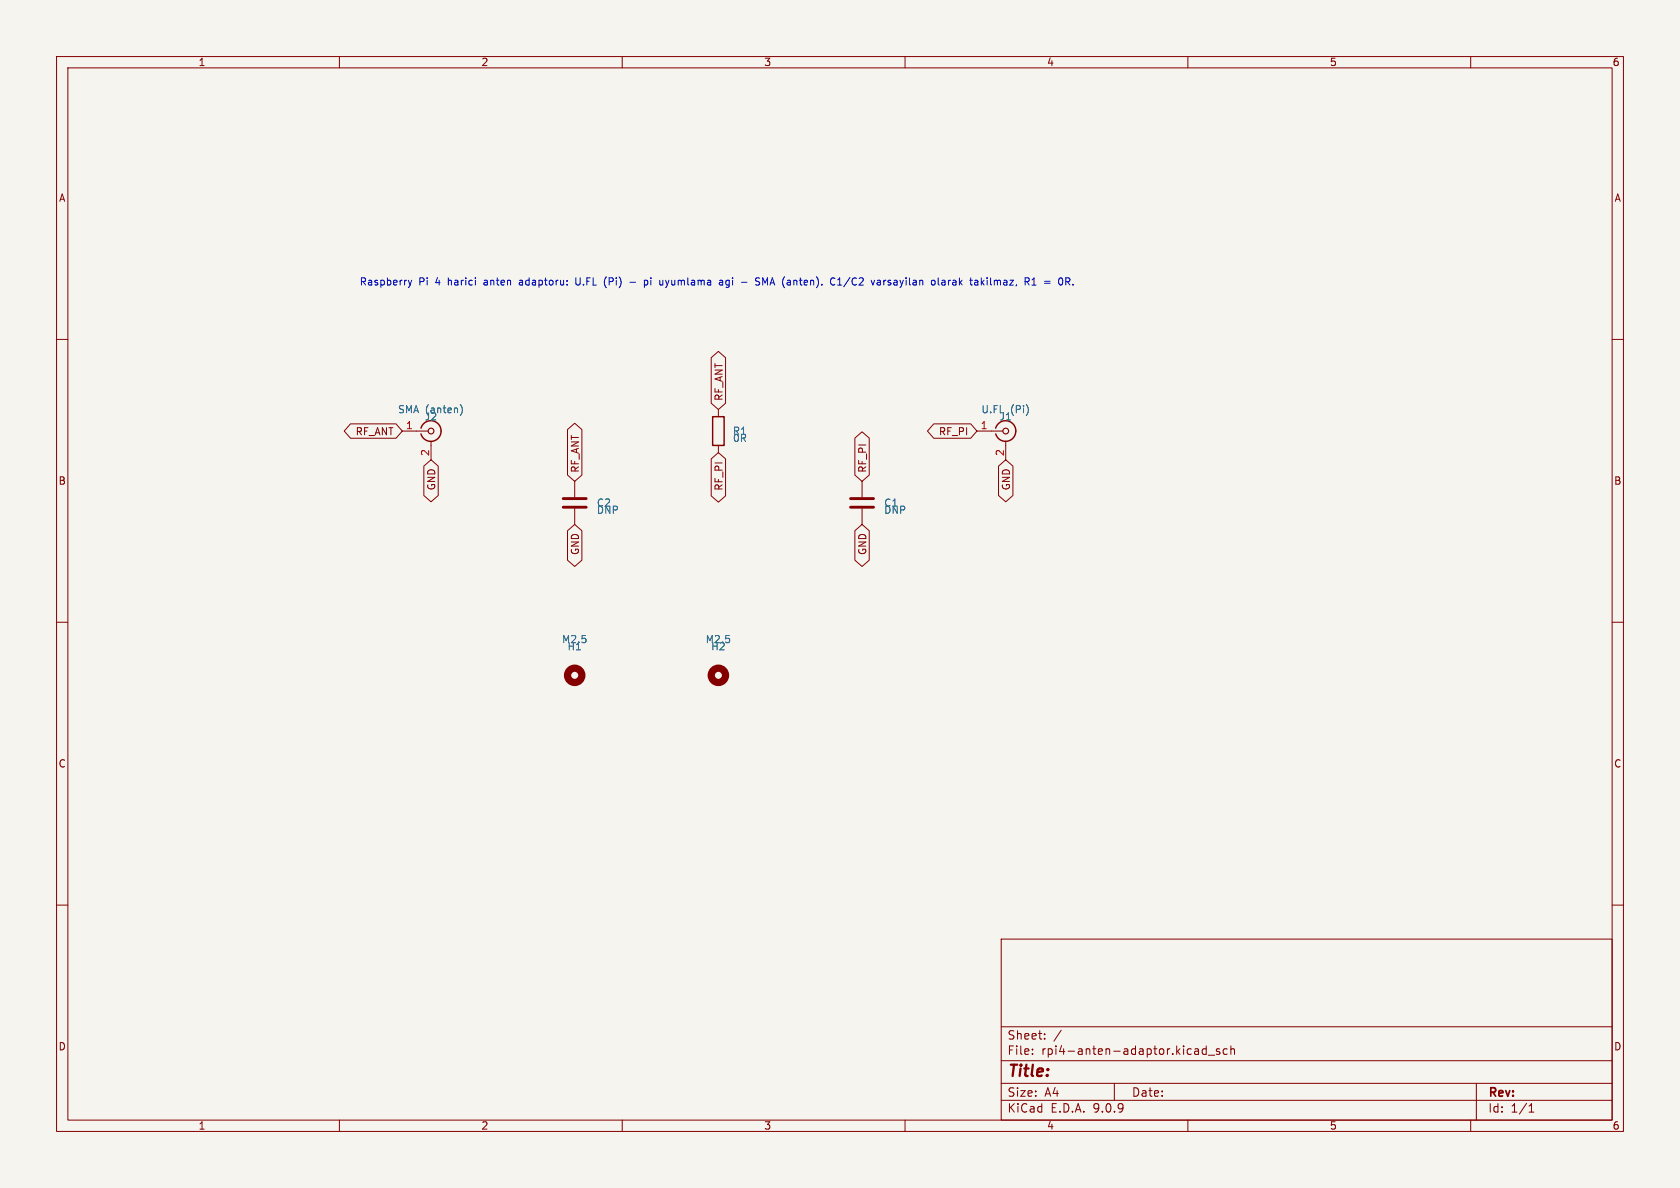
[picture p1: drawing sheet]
<svg xmlns="http://www.w3.org/2000/svg" width="297mm" height="210mm" viewBox="0 0 297 210" stroke-linecap="round" stroke-linejoin="round" font-family="sans-serif">
<path d="M0 0h297v210h-297z" fill="#f5f4ef" stroke="#f5f4ef" stroke-width=".18"/>
<g fill="none" stroke="#840000" stroke-width=".18">
<path d="M10 10h277v190h-277zM12 12h273v186h-273zM60 10v2M110 10v2M160 10v2M210 10v2M260 10v2M10 60h2M62 74.9h8l1.1 1.3-1.1 1.3h-8l-1.1-1.3zM71.1 76.2h4.6M76.2 78v3.3M100.3 75.9l1.3-1.1 1.3 1.1v8.1l-1.3 1.1-1.3-1.1z"/>
<path d="M125.7 63.2l1.3-1.1 1.3 1.1v8.1l-1.3 1.1-1.3-1.1zM127 72.4v1.3M127 78.7v1.3M151.1 77.4l1.3-1.1 1.3 1.1v6.6l-1.3 1.1-1.3-1.1zM165.1 74.9h6.5l1.1 1.3-1.1 1.3h-6.5l-1.1-1.3zM172.7 76.2h4.6M177.8 78v3.3M285 60h2M74.9 82.4l1.3-1.1 1.3 1.1v5.2l-1.3 1.1-1.3-1.1zM100.3 93.8l1.3-1.1 1.3 1.1v5.2l-1.3 1.1-1.3-1.1zM101.6 85.1v2.8M101.6 89.9v2.8"/>
<path d="M125.7 81.1l1.3-1.1 1.3 1.1v6.6l-1.3 1.1-1.3-1.1zM151.1 93.8l1.3-1.1 1.3 1.1v5.2l-1.3 1.1-1.3-1.1zM152.4 85.1v2.8M152.4 89.9v2.8M176.5 82.4l1.3-1.1 1.3 1.1v5.2l-1.3 1.1-1.3-1.1zM10 110h2M285 110h2M10 160h2M177 166h108v32h-108zM285 160h2M60 198v2M110 198v2"/>
<path d="M160 198v2M177 194.5h108M177 191.5h108M177 187.5h108M177 181.5h108M182.5 186.3v.1M182.5 185.5v.1M184.7 183.6v.1M184.7 182.8v.1M187.6 182.1l-1.3 2M197 191.5v3M210 198v2"/>
<path d="M211.7 185.4l.2 .2v.8M211.9 186.3l-.5 .1M211.9 185.8h-.5M213.2 185.5l-.4-.1-.3 .3v.4l.2 .2h.5M213.2 184.9v1.5M213.6 186.5h1.1M215.6 185.5l-.4-.1-.2 .2 .1 .2 .5 .2v.3h-.6M217 185.5l-.5-.1-.3 .3v.4l.2 .2h.6M217.6 185.5l.2-.1 .4 .1v.9M217.6 184.9v1.5M260 198v2M261 191.5v6.5"/>
<path d="M270.3 196.6h.9M270.3 195.5l.4-.4v1.5"/>
</g>
<path d="M99.6 88.1h4M99.6 89.7h4M150.4 88.1h4M150.4 89.7h4" fill="none" stroke="#840000" stroke-width=".51"/>
<g fill="none" stroke="#840000" stroke-width="1.3">
<circle cx="101.6" cy="119.4" r="1.27"/>
<circle cx="127" cy="119.4" r="1.27"/>
</g>
<path d="M74.4 75.7a1.81 1.81 0 0 1 2.8-1 1.81 1.81 0 0 1 0 3 1.81 1.81 0 0 1-2.8-1M126 73.7h2v5h-2zM176 75.7a1.81 1.81 0 0 1 2.8-1 1.81 1.81 0 0 1 0 3 1.81 1.81 0 0 1-2.8-1" fill="none" stroke="#840000" stroke-width=".25"/>
<g fill="none" stroke="#840000" stroke-width=".2">
<circle cx="76.2" cy="76.2" r=".51"/>
<circle cx="177.8" cy="76.2" r=".51"/>
</g>
<path d="M81.4 71.5a1.46 1.46 0 0 1 0 2" fill="none" stroke="#006464" stroke-width=".18"/>
<g fill="none" stroke="#0000c2" stroke-width=".18">
<path d="M72.2 49.5l.3 .9M72.5 50.4l-.3 .4M72.8 49.5l-.3 .9M92 49.5l-.2 .1M92 49.9l-.2 .2 .2 .3M101.8 49.1v1l.1 .2 .4 .1M107 50.6l.2 .3M107.2 48.9l-.2 .3M111.4 49.9h.9M113.9 49.6l.4-.1 .2 .3-.1 .5h-.5M113.9 49.5v1.3M117.7 49.5l.3 .9"/>
<path d="M117.8 50.7l-.1 .1M127.2 49.6h.5l.1 .8M127.8 49.8l-.5 .1-.1 .2 .1 .3 .5-.1M128.4 50.7l.3 .1M128.6 49.5l-.3 .3v.3l.3 .3M131.1 49.9h1M134.2 49.9v.4M134.3 49.2l-.5-.1-.2 .4M135.7 49.1l-.4 .9-.5-.9v1.3M147.2 49.1l.4 .1M147.6 50.3l-.4 .1M148.1 50.4h.7"/>
<path d="M148.1 49.5l.3-.4v1.3M155 50.2l.2 .2 .4-.1M155.1 49.6h.5v.8M155.6 49.8l-.4 .1-.2 .2M156.2 49.5v.9M156.5 49.5l-.3 .3M165.9 49.1v1.1l.1 .2M166.5 49.6h.5l.1 .8M167.1 49.8l-.4 .1-.2 .2 .2 .3 .4-.1M173.5 49.1v1.3M173.6 49.9l.4 .5M174 49.5l-.5 .5"/>
<path d="M182.4 50.4h.8M182.4 49.5l.4-.4v1.3M187.2 50.1l.3 .3 .3-.3M187.2 49.4l.3-.3 .3 .3M189.1 49.4l-.2-.3h-.5v1.3"/>
</g>
<text font-size="2.8" fill="#840000" x="178" y="190.9">Title:</text>
<g font-size="2.1" fill="#840000">
<text x="178" y="184">Sheet:</text>
<text x="178" y="186.7">File:</text>
<text x="184.1" y="186.7">rpi4-anten-adaptor.kicad_sch</text>
<text x="178" y="196.9">KiCad</text>
<text x="178" y="194.1">Size:</text>
<text x="184.7" y="194.1">A4</text>
<text x="185.7" y="196.9">E.D.A.</text>
<text x="193.3" y="196.9">9.0.9</text>
<text x="200" y="194.1">Date:</text>
<text x="263" y="194.3">Rev:</text>
<text x="263" y="196.9">Id:</text>
<text x="267.1" y="196.9">1/1</text>
</g>
<g font-size="1.8" fill="#840000">
<text x="35" y="11.9">1</text>
<text x="85" y="11.9">2</text>
<text x="135" y="11.9">3</text>
<text x="185" y="11.9">4</text>
<text x="235" y="11.9">5</text>
<text x="285" y="11.9">6</text>
<text x="10.3" y="35.9">A</text>
<text x="285.3" y="35.9">A</text>
<text x="128" y="71" transform="rotate(-90 128 71)">RF_ANT</text>
<text x="62.8" y="77.2">RF_ANT</text>
<text x="165.9" y="77.2">RF_PI</text>
<text x="102.6" y="83.7" transform="rotate(-90 102.6 83.7)">RF_ANT</text>
<text x="153.4" y="83.7" transform="rotate(-90 153.4 83.7)">RF_PI</text>
<text x="10.3" y="85.9">B</text>
<text x="77.2" y="86.8" transform="rotate(-90 77.2 86.8)">GND</text>
<text x="128" y="86.8" transform="rotate(-90 128 86.8)">RF_PI</text>
<text x="178.8" y="86.8" transform="rotate(-90 178.8 86.8)">GND</text>
<text x="285.3" y="85.9">B</text>
<text x="102.6" y="98.2" transform="rotate(-90 102.6 98.2)">GND</text>
<text x="153.4" y="98.2" transform="rotate(-90 153.4 98.2)">GND</text>
<text x="10.3" y="135.9">C</text>
<text x="285.3" y="135.9">C</text>
<text x="10.3" y="185.9">D</text>
<text x="285.3" y="185.9">D</text>
<text x="35" y="199.9">1</text>
<text x="85" y="199.9">2</text>
<text x="135" y="199.9">3</text>
<text x="185" y="199.9">4</text>
<text x="235" y="199.9">5</text>
<text x="285" y="199.9">6</text>
</g>
<g font-size="1.8" fill="#0000c2">
<text x="63.5" y="50.6">Raspberry</text>
<text x="74" y="50.6">Pi</text>
<text x="77.1" y="50.6">4</text>
<text x="79.5" y="50.6">harici</text>
<text x="86" y="50.6">anten</text>
<text x="92.5" y="50.6">adaptoru:</text>
<text x="102.6" y="50.6">U.FL</text>
<text x="107.9" y="50.6">(Pi)</text>
<text x="115.3" y="50.6">pi</text>
<text x="118.3" y="50.6">uyumlama</text>
<text x="129.1" y="50.6">agi</text>
<text x="133.1" y="50.6">-</text>
<text x="135.9" y="50.6">SMA (anten).</text>
<text x="149.5" y="50.6">C1/C2</text>
<text x="157" y="50.6">varsayilan</text>
<text x="167.8" y="50.6">olarak</text>
<text x="174.9" y="50.6">takilmaz,</text>
<text x="184.7" y="50.6">R1</text>
<text x="188.3" y="50.6">=</text>
</g>
<g font-size="1.8" fill="#006464">
<text x="70.3" y="73.3">SMA (anten)</text>
<text x="75" y="74.5">J2</text>
<text x="129.5" y="77.1">R1</text>
<text x="173.4" y="73.3">U.FL</text>
<text x="176.6" y="74.5">J1</text>
<text x="178.6" y="73.3">(Pi)</text>
<text x="129.5" y="78.3">0R</text>
<text x="105.4" y="89.8">C2</text>
<text x="156.2" y="89.8">C1</text>
<text x="105.4" y="91">DNP</text>
<text x="156.2" y="91">DNP</text>
<text x="99.3" y="113.9">M2.5</text>
<text x="124.7" y="113.9">M2.5</text>
<text x="100.2" y="115.2">H1</text>
<text x="125.6" y="115.2">H2</text>
</g>
<g font-size="1.8" fill="#a90000">
<text x="71.7" y="75.9">1</text>
<text x="173.3" y="75.9">1</text>
<text x="75.9" y="80.7" transform="rotate(-90 75.9 80.7)">2</text>
<text x="177.5" y="80.7" transform="rotate(-90 177.5 80.7)">2</text>
</g>
</svg>
